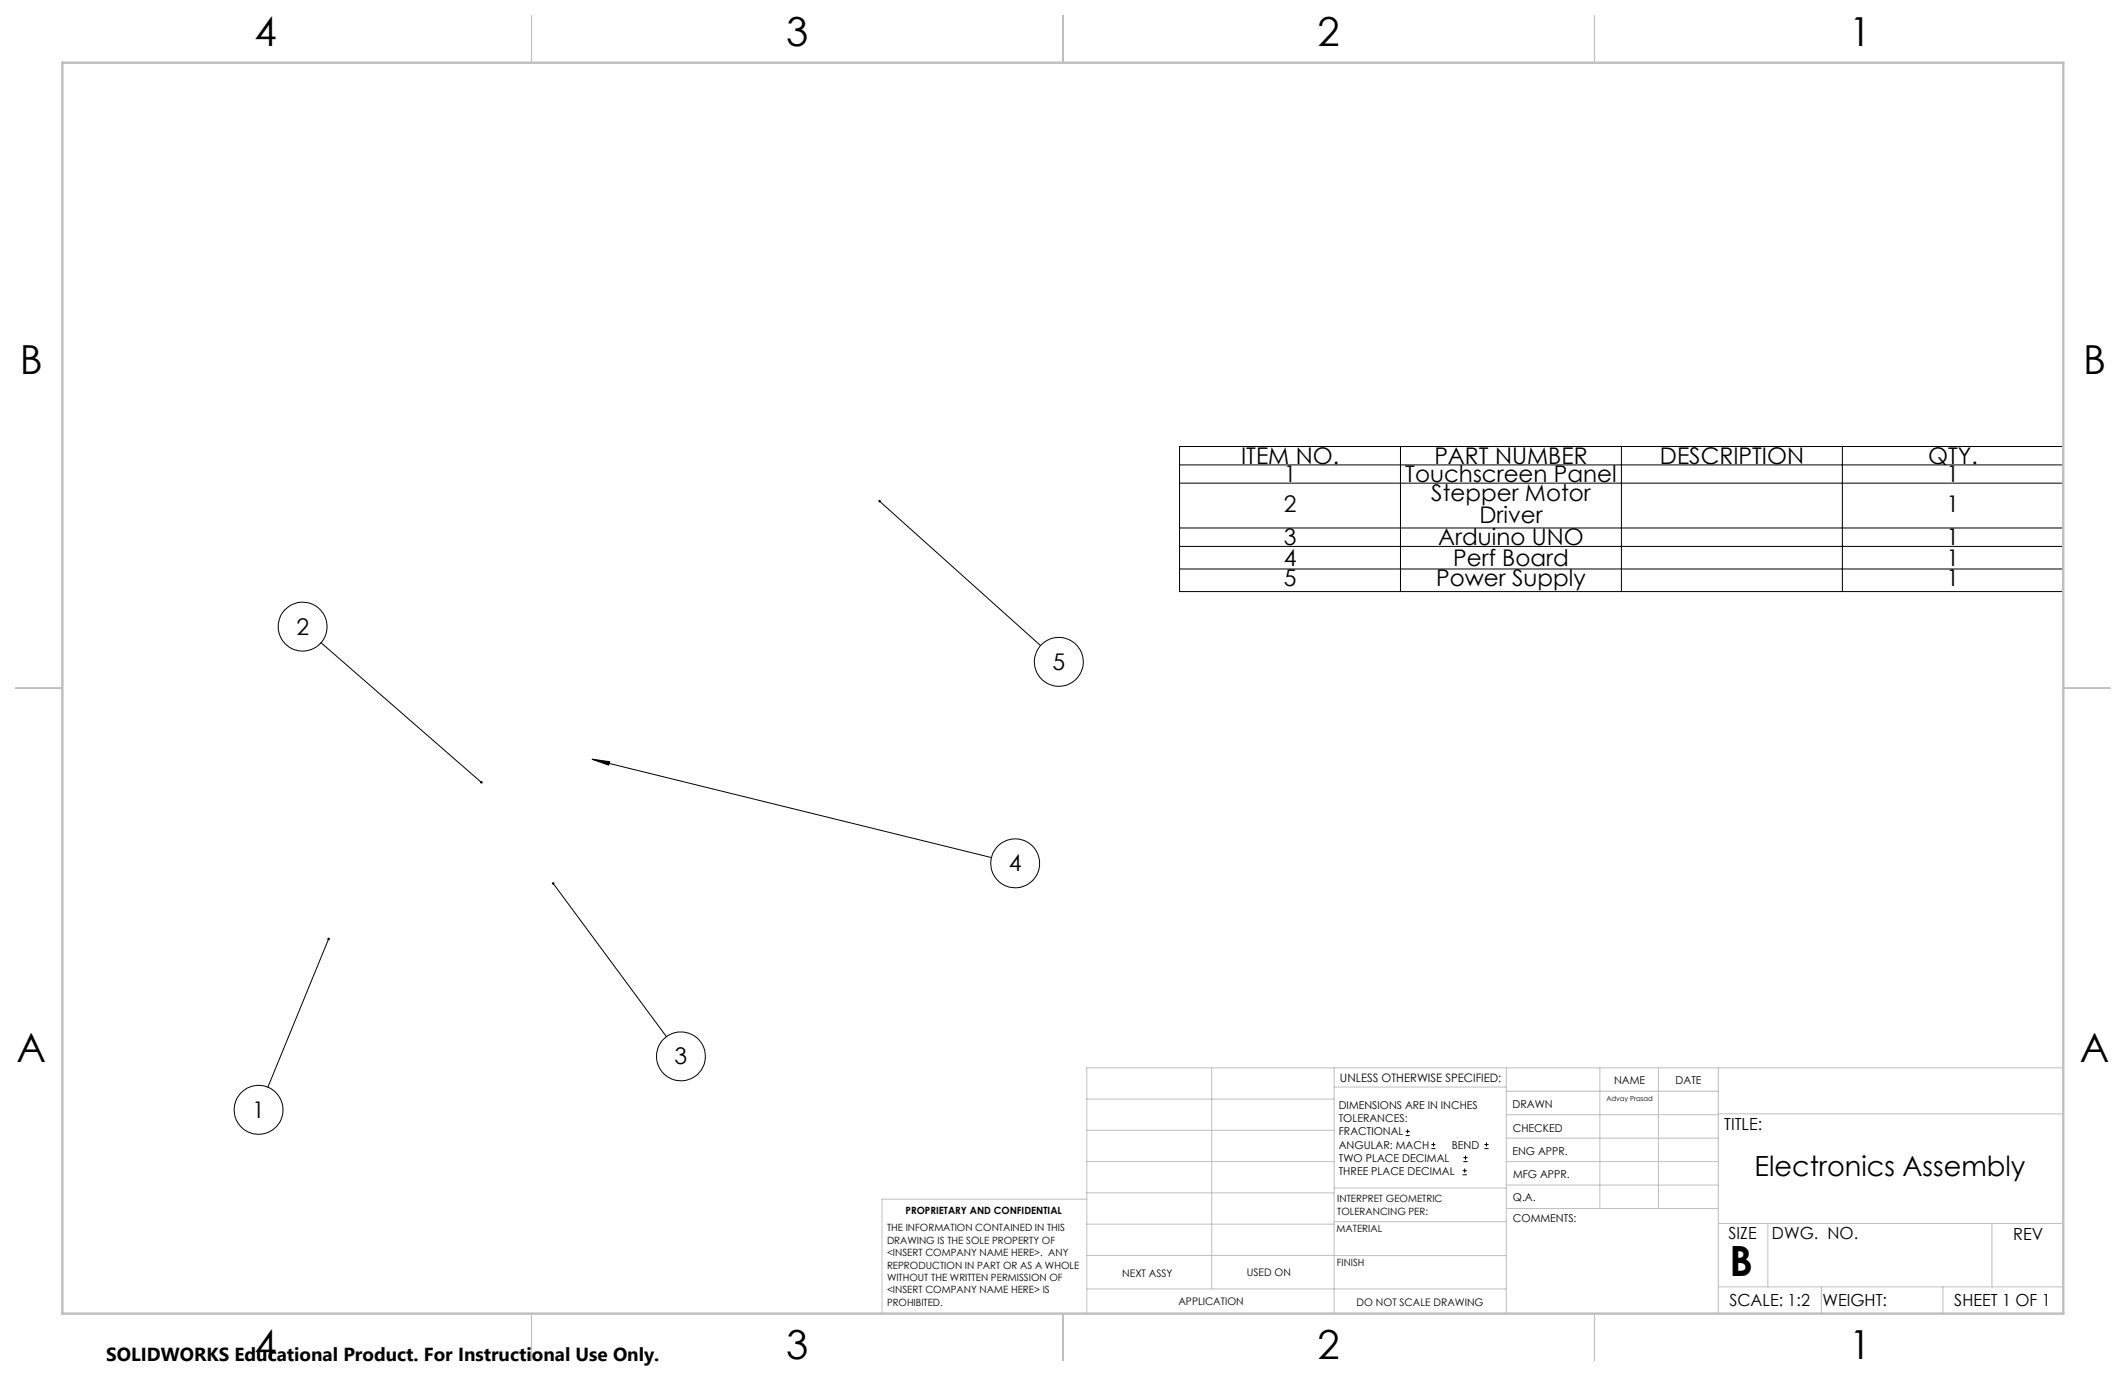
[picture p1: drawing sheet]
<svg xmlns="http://www.w3.org/2000/svg" width="432mm" height="279mm" viewBox="0 0 432 279" stroke-linecap="round" stroke-linejoin="round" font-family="sans-serif">
<g fill="none" stroke="#000" stroke-width=".2">
<path d="M239.6 90.7h179.5v29.4h-179.5zM239.6 94.4h179.5M239.6 98.1h179.5M284.4 90.7v29.4M329.3 90.7v29.4M374.2 90.7v29.4M178.6 101.8l32.7 29.3M239.6 107.2h179.5M239.6 110.9h179.5M239.6 115.5h179.5M65.2 130.5l32.6 28.4M120.3 154.2l3.5 .5-.2 .7z"/>
<path d="M120.3 154.2l81.1 19.9M112.4 179.4l23 31.1M66.7 190.6l-12.3 30.2M285.5 230.6h.8M285.5 229.7h.8M285.9 229.3v.9M290.7 233.2h.8M290.7 232.4h.8M291.1 232v.8M297.1 238.5h.8M297.1 237.7h.8M297.2 235.9h.9"/>
<path d="M297.2 235.1h.9M297.5 237.3v.8M297.6 234.6v.9M301.5 233.2h.8M301.5 232.4h.8M301.9 232v.8"/>
<circle cx="61.5" cy="127.3" r="5"/>
<circle cx="215" cy="134.4" r="5"/>
<circle cx="206.2" cy="175.3" r="5"/>
<circle cx="138.3" cy="214.5" r="5"/>
<circle cx="52.5" cy="225.4" r="5"/>
</g>
<g fill="none" stroke="#c0c0c0" stroke-width=".2">
<path d="M246.1 216.8v44.9M271 216.8v49.9M305.9 216.8v49.9M324.9 216.8v28.6M336.8 216.8v28.6M349 216.8v49.9M419.1 216.8h-198.4v49.9M220.7 235.9h50.3M220.7 229.5h50.3M220.7 223.2h50.3M271 220.7h34.9M305.9 231.1h43.1"/>
<path d="M305.9 226.3h43.1M305.9 221.6h43.1M305.9 235.9h43.1M349 226.2h70.1M220.7 248.6h50.3M220.7 242.2h50.3M220.7 254.9h50.3M220.7 243.5h-41.6v23.2M271 255h34.9M271 248.1h35M271 241.2h35M305.9 240.6h43.1"/>
<path d="M306 245.4h43M349 248.4h70.1M359.1 248.4v12.9M404.6 248.4v12.9M220.7 261.7h85.2M349 261.3h70.1M369.9 261.3v5.4M394.6 261.3v5.4"/>
</g>
<path d="M107.9 3.2v9.5M215.9 3.2v9.5M323.8 3.2v9.5M3.1 139.7h9.6M419.1 139.7h9.5M107.9 266.7v9.6M215.9 266.7v9.6M323.8 266.7v9.6" fill="none" stroke="#c0c0c0" stroke-width=".25"/>
<path d="M12.7 12.7h406.4v254h-406.4z" fill="none" stroke="#c0c0c0" stroke-width=".5"/>
<path d="M66.6 190.5a.26 .26 0 0 0 0 .4 .26 .26 0 0 0 .4-.1 .26 .26 0 0 0-.1-.4l-.2 .2 .2-.2zM112.2 179.2a.26 .26 0 0 0 0 .4 .26 .26 0 0 0 .4-.2 .26 .26 0 0 0-.3-.3l.1 .3zM178.5 101.5l.1 .3-.1-.2a.25 .25 0 0 0 .1 .4 .25 .25 0 0 0 .3-.2 .25 .25 0 0 0-.3-.3zM97.6 158.7v.3h.4l-.2-.1 .2 .1a.26 .26 0 0 0-.1-.3 .26 .26 0 0 0-.3 0zM120.3 154.2l3.5 .5-.2 .7z" fill="#000"/>
<text font-size="8.5" x="351.3" y="259">B</text>
<g font-size="8.1">
<text x="51.7" y="9.3">4</text>
<text x="159.7" y="9.3">3</text>
<text x="267.6" y="9.3">2</text>
<text x="375.6" y="9.3">1</text>
<text x="4" y="76">B</text>
<text x="423.1" y="76">B</text>
<text x="3.3" y="215.7">A</text>
<text x="422.4" y="215.7">A</text>
<text x="51.7" y="276">4</text>
<text x="159.7" y="276">3</text>
<text x="267.6" y="276">2</text>
<text x="375.6" y="276">1</text>
</g>
<text font-size="5.6" x="356.4" y="238.8">Electronics Assembly</text>
<g font-size="4.7">
<text x="252.1" y="94.2">ITEM NO.</text>
<text x="291.3" y="94.2">PART NUMBER</text>
<text x="337.1" y="94.2">DESCRIPTION</text>
<text x="391.6" y="94.2">QTY.</text>
<text x="260.7" y="97.9">1</text>
<text x="285.4" y="97.9">Touchscreen Panel</text>
<text x="290.7" y="101.6">Stepper Motor</text>
<text x="395.4" y="97.9">1</text>
<text x="260.7" y="103.9">2</text>
<text x="300.5" y="106.2">Driver</text>
<text x="395.4" y="103.9">1</text>
<text x="260.7" y="110.8">3</text>
<text x="292.1" y="110.8">Arduino UNO</text>
<text x="395.4" y="110.8">1</text>
<text x="260.7" y="114.9">4</text>
<text x="260.7" y="119.1">5</text>
<text x="291.7" y="119.1">Power Supply</text>
<text x="295.2" y="114.9">Perf Board</text>
<text x="395.4" y="114.9">1</text>
<text x="395.4" y="119.1">1</text>
<text x="60.2" y="128.9">2</text>
<text x="213.8" y="136">5</text>
<text x="204.9" y="176.9">4</text>
<text x="137" y="216.1">3</text>
<text x="51.2" y="227">1</text>
</g>
<text font-size="3.8" x="21.6" y="276.3">SOLIDWORKS Educational Product. For Instructional Use Only.</text>
<g font-size="3.4">
<text x="350.2" y="229.5">TITLE:</text>
<text x="351.1" y="251.6">SIZE</text>
<text x="359.9" y="251.6">DWG. NO.</text>
<text x="408.9" y="251.7">REV</text>
<text x="351.2" y="265.2">SCALE: 1:2</text>
<text x="370.1" y="265.3">WEIGHT:</text>
<text x="396.9" y="265.2">SHEET 1 OF 1</text>
</g>
<text font-size="2.4" x="272.2" y="219.7">UNLESS OTHERWISE SPECIFIED:</text>
<g font-size="2.2">
<text x="327.8" y="220.1">NAME</text>
<text x="340.3" y="220.2">DATE</text>
<text x="271.9" y="225.3">DIMENSIONS ARE IN INCHES</text>
<text x="271.9" y="227.9">TOLERANCES:</text>
<text x="307.2" y="224.9">DRAWN</text>
<text x="271.9" y="230.6">FRACTIONAL</text>
<text x="271.9" y="233.2">ANGULAR: MACH</text>
<text x="294.9" y="233.2">BEND</text>
<text x="307.3" y="229.8">CHECKED</text>
<text x="271.9" y="235.9">TWO PLACE DECIMAL</text>
<text x="271.9" y="238.5">THREE PLACE DECIMAL</text>
<text x="307.2" y="234.4">ENG APPR.</text>
<text x="307.3" y="239.2">MFG APPR.</text>
<text x="307.3" y="243.9">Q.A.</text>
<text x="307.3" y="248.1">COMMENTS:</text>
</g>
<g font-size="2.1">
<text x="227.9" y="259.2">NEXT ASSY</text>
<text x="253.3" y="259.2">USED ON</text>
<text x="239.3" y="265">APPLICATION</text>
<text x="275.5" y="265.1">DO NOT SCALE DRAWING</text>
</g>
<g font-size="2">
<text x="271.6" y="244.1">INTERPRET GEOMETRIC</text>
<text x="180.2" y="250">THE INFORMATION CONTAINED IN THIS</text>
<text x="183.9" y="246.4">PROPRIETARY AND CONFIDENTIAL</text>
<text x="271.5" y="250.2">MATERIAL</text>
<text x="271.6" y="246.6">TOLERANCING PER:</text>
<text x="180.2" y="252.5">DRAWING IS THE SOLE PROPERTY OF</text>
<text x="180.2" y="255.1">&lt;INSERT COMPANY NAME HERE&gt;. ANY</text>
<text x="180.2" y="257.6">REPRODUCTION IN PART OR AS A WHOLE</text>
<text x="271.5" y="257">FINISH</text>
<text x="180.2" y="260.1">WITHOUT THE WRITTEN PERMISSION OF</text>
<text x="180.2" y="262.6">&lt;INSERT COMPANY NAME HERE&gt; IS</text>
<text x="180.2" y="265.2">PROHIBITED.</text>
</g>
<text font-size="1.4" x="326.3" y="223.6">Advay Prasad</text>
</svg>
